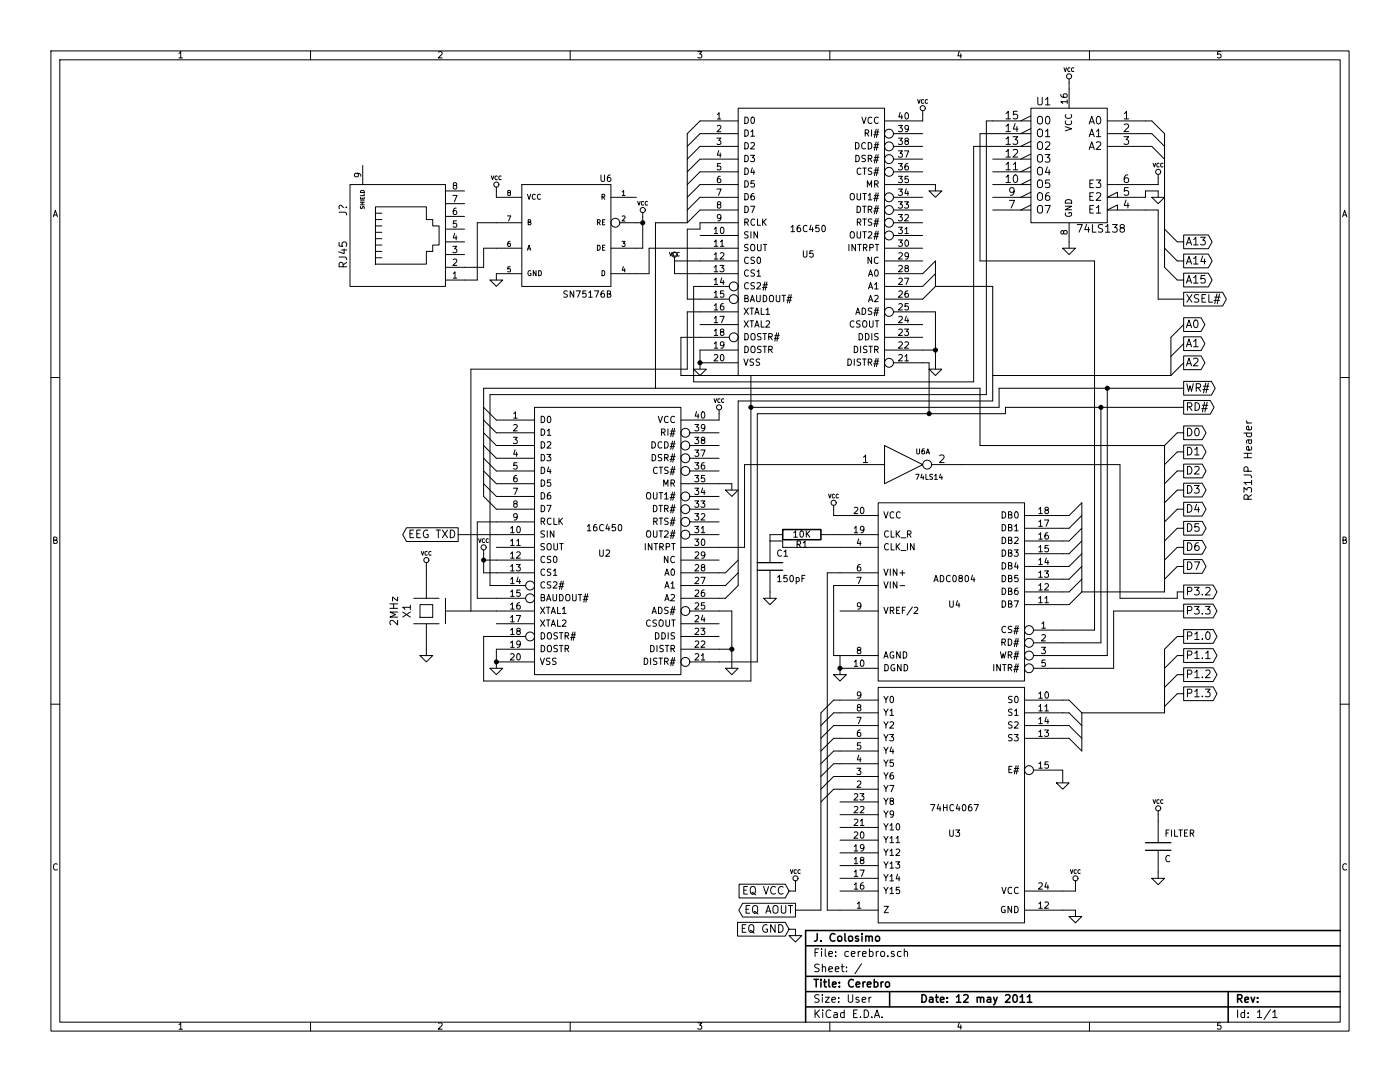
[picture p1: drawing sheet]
EESchema Schematic File Version 2  date Wed 11 May 2011 08:29:13 PM EDT
LIBS:sn75176b
LIBS:16c450
LIBS:adc0804
LIBS:74hc4067
LIBS:cer
LIBS:74ls138
LIBS:power
LIBS:device
LIBS:transistors
LIBS:conn
LIBS:linear
LIBS:regul
LIBS:74xx
LIBS:cmos4000
LIBS:adc-dac
LIBS:memory
LIBS:xilinx
LIBS:special
LIBS:microcontrollers
LIBS:dsp
LIBS:microchip
LIBS:analog_switches
LIBS:motorola
LIBS:texas
LIBS:intel
LIBS:audio
LIBS:interface
LIBS:digital-audio
LIBS:philips
LIBS:display
LIBS:cypress
LIBS:siliconi
LIBS:opto
LIBS:atmel
LIBS:contrib
LIBS:valves
LIBS:SparkFun
LIBS:cerebro-cache
EELAYER 24  0
EELAYER END
$Descr User 11000 8500
Sheet 1 1
Title "Cerebro"
Date "12 may 2011"
Rev ""
Comp "J. Colosimo"
Comment1 ""
Comment2 ""
Comment3 ""
Comment4 ""
$EndDescr
Wire Wire Line
	3650 2100 3800 2100
Wire Wire Line
	3800 2100 3800 1950
Wire Wire Line
	8350 6050 8350 6150
Wire Wire Line
	8800 3650 8800 4700
Wire Wire Line
	8800 3650 7550 3650
Wire Wire Line
	9100 6400 9100 6450
Wire Wire Line
	7250 900  7250 950 
Wire Bus Line
	7350 2050 7350 2250
Connection ~ 5900 3200
Wire Wire Line
	5500 2650 5350 2650
Wire Wire Line
	5350 2650 5350 2950
Wire Wire Line
	5350 2950 5900 2950
Wire Wire Line
	5900 2950 5900 5350
Wire Wire Line
	5500 2050 5300 2050
Wire Bus Line
	5400 1050 5400 1750
Wire Wire Line
	5450 3000 5450 2250
Wire Bus Line
	7700 3500 9150 3500
Wire Bus Line
	7700 3500 7700 3050
Wire Bus Line
	7700 3050 3800 3050
Wire Bus Line
	3800 3050 3800 3900
Wire Wire Line
	6550 4200 6600 4200
Wire Wire Line
	5900 3200 7850 3200
Wire Wire Line
	7750 3100 3850 3100
Connection ~ 8700 3050
Wire Wire Line
	3900 5000 3800 5000
Wire Wire Line
	3800 5000 3800 5350
Wire Wire Line
	3800 5350 5900 5350
Wire Wire Line
	7850 3200 7850 3050
Wire Wire Line
	7850 3050 9300 3050
Connection ~ 5750 5100
Wire Wire Line
	5650 5100 5750 5100
Wire Wire Line
	5650 4800 5750 4800
Wire Bus Line
	7800 2950 9200 2950
Wire Bus Line
	5800 4600 5800 3150
Wire Wire Line
	5650 4600 5700 4600
Wire Wire Line
	5750 3850 5750 3800
Wire Wire Line
	5750 3800 5650 3800
Wire Wire Line
	3900 2150 3900 2200
Wire Wire Line
	3900 1550 3900 1500
Connection ~ 5050 1750
Wire Wire Line
	5050 1700 5050 1950
Wire Wire Line
	5500 2450 5400 2450
Wire Wire Line
	5400 2450 5400 2900
Wire Wire Line
	3700 4800 3700 2900
Wire Wire Line
	7800 950  7750 950 
Wire Wire Line
	7750 950  7750 3100
Wire Wire Line
	3850 3100 3850 4600
Wire Wire Line
	3850 4600 3900 4600
Wire Wire Line
	3900 4400 3800 4400
Wire Wire Line
	3700 4800 3900 4800
Wire Wire Line
	3900 4100 3750 4100
Wire Wire Line
	3750 4100 3750 4700
Wire Wire Line
	3750 4700 3900 4700
Wire Wire Line
	8450 7200 8450 7150
Wire Wire Line
	8450 7150 8350 7150
Wire Wire Line
	6550 4000 6550 4050
Wire Wire Line
	6550 4050 6600 4050
Wire Wire Line
	6050 4650 6050 4700
Wire Wire Line
	6550 5150 6600 5150
Wire Wire Line
	6550 5150 6550 4600
Wire Wire Line
	6550 4600 6600 4600
Wire Wire Line
	6250 6950 6250 7000
Wire Wire Line
	6250 7000 6200 7000
Wire Wire Line
	6600 5900 6550 5900
Wire Wire Line
	6600 6000 6550 6000
Wire Wire Line
	6600 6200 6550 6200
Wire Wire Line
	6600 6100 6550 6100
Wire Wire Line
	6600 5700 6550 5700
Wire Wire Line
	6600 5800 6550 5800
Wire Wire Line
	6600 5600 6550 5600
Wire Wire Line
	6600 5500 6550 5500
Wire Wire Line
	8800 4700 9250 4700
Wire Wire Line
	9250 4700 9250 4650
Wire Wire Line
	9250 4650 9300 4650
Wire Wire Line
	8700 3050 8700 5150
Wire Wire Line
	8700 5150 8350 5150
Wire Wire Line
	7800 1050 7700 1050
Wire Wire Line
	7700 1050 7700 2050
Wire Wire Line
	7700 2050 8600 2050
Wire Wire Line
	8600 2050 8600 4950
Wire Wire Line
	8600 4950 8350 4950
Wire Wire Line
	8400 1900 8400 1950
Wire Wire Line
	9100 1400 9100 1450
Wire Wire Line
	9100 1450 9000 1450
Wire Wire Line
	9000 1650 9100 1650
Wire Wire Line
	9100 1650 9100 2350
Wire Wire Line
	9100 2350 9300 2350
Wire Wire Line
	8350 5800 8400 5800
Wire Wire Line
	8350 5600 8400 5600
Wire Wire Line
	8350 4750 8400 4750
Wire Wire Line
	8350 4550 8400 4550
Wire Wire Line
	8350 4350 8400 4350
Wire Wire Line
	8350 4150 8400 4150
Wire Wire Line
	9000 1150 9050 1150
Wire Wire Line
	9000 950  9050 950 
Wire Wire Line
	9250 2050 9300 2050
Wire Bus Line
	9150 4650 8500 4650
Wire Bus Line
	9150 4650 9150 3500
Wire Wire Line
	9300 4300 9250 4300
Wire Wire Line
	9300 4450 9250 4450
Wire Wire Line
	9300 4000 9250 4000
Wire Wire Line
	9300 4150 9250 4150
Wire Wire Line
	9300 3700 9250 3700
Wire Wire Line
	9300 3400 9250 3400
Wire Wire Line
	9300 3550 9250 3550
Wire Wire Line
	9300 3850 9250 3850
Wire Bus Line
	8500 5900 8500 5600
Wire Wire Line
	9300 5450 9250 5450
Wire Wire Line
	9300 5150 9250 5150
Wire Wire Line
	3800 1950 3900 1950
Wire Wire Line
	3900 1750 3750 1750
Wire Wire Line
	9300 5000 9250 5000
Wire Wire Line
	9300 5300 9250 5300
Wire Bus Line
	9150 5100 9150 5600
Wire Bus Line
	9150 5600 8500 5600
Wire Bus Line
	8500 4650 8500 3950
Wire Wire Line
	9250 1900 9300 1900
Wire Wire Line
	9250 2200 9300 2200
Wire Wire Line
	9000 1050 9050 1050
Wire Wire Line
	8350 4050 8400 4050
Wire Wire Line
	8400 4250 8350 4250
Wire Wire Line
	8400 4450 8350 4450
Wire Wire Line
	8350 4650 8400 4650
Wire Wire Line
	8350 5500 8400 5500
Wire Wire Line
	8350 5700 8400 5700
Wire Wire Line
	9000 1550 9000 1500
Wire Wire Line
	9000 1500 9100 1500
Wire Wire Line
	9100 1500 9100 1550
Wire Wire Line
	8400 700  8400 650 
Wire Bus Line
	9150 2100 9150 1050
Wire Wire Line
	8350 5050 8650 5050
Wire Wire Line
	8650 5050 8650 3200
Wire Wire Line
	8350 5250 8750 5250
Wire Wire Line
	8750 5250 8750 4800
Wire Wire Line
	8750 4800 9300 4800
Wire Wire Line
	6600 7150 6500 7150
Wire Wire Line
	6500 7150 6500 4500
Wire Wire Line
	6500 4500 6600 4500
Wire Bus Line
	6450 5600 6450 7150
Wire Wire Line
	6200 7300 6250 7300
Wire Wire Line
	6250 7300 6250 7350
Wire Wire Line
	6600 5150 6600 5300
Connection ~ 6600 5250
Wire Wire Line
	6600 4300 6150 4300
Wire Wire Line
	6150 4300 6150 4250
Wire Wire Line
	6150 4250 6050 4250
Wire Wire Line
	8350 7000 8450 7000
Wire Wire Line
	8450 7000 8450 6950
Wire Wire Line
	5650 4300 5850 4300
Wire Wire Line
	3900 4200 3600 4200
Wire Wire Line
	3900 4500 3800 4500
Wire Wire Line
	3800 4500 3800 4350
Connection ~ 3800 4400
Wire Wire Line
	7800 1150 7650 1150
Wire Wire Line
	7650 1150 7650 3000
Wire Wire Line
	7650 3000 5450 3000
Wire Wire Line
	5450 2250 5500 2250
Wire Wire Line
	3350 4450 3350 4500
Wire Wire Line
	3350 5100 3350 5150
Wire Wire Line
	5050 1950 5000 1950
Wire Wire Line
	5000 1750 5050 1750
Wire Wire Line
	5000 2150 5100 2150
Wire Wire Line
	5100 2150 5100 1950
Wire Wire Line
	5100 1950 5500 1950
Wire Wire Line
	5650 3300 5650 3250
Wire Wire Line
	5650 4500 5700 4500
Wire Wire Line
	5650 4700 5700 4700
Wire Bus Line
	9200 2950 9200 2650
Wire Wire Line
	5750 4800 5750 5250
Wire Wire Line
	3900 5100 3900 5250
Connection ~ 3900 5200
Wire Wire Line
	3700 2900 5400 2900
Wire Bus Line
	5800 3150 7800 3150
Wire Wire Line
	6050 4250 6050 4200
Wire Wire Line
	9300 3200 7900 3200
Wire Wire Line
	7900 3200 7900 3250
Wire Wire Line
	7900 3250 5950 3250
Wire Wire Line
	5950 3250 5950 5200
Wire Wire Line
	5950 5200 5650 5200
Connection ~ 8650 3200
Wire Bus Line
	6450 7150 6250 7150
Wire Wire Line
	5500 2350 5400 2350
Wire Wire Line
	5400 2350 5400 1800
Wire Wire Line
	5400 1800 5500 1800
Wire Wire Line
	5500 1800 5500 1750
Wire Bus Line
	5400 1750 5150 1750
Wire Bus Line
	5150 1750 5150 3050
Wire Wire Line
	5500 2150 5300 2150
Wire Wire Line
	5300 2150 5300 2050
Wire Wire Line
	5500 2750 5500 2900
Connection ~ 5500 2850
Wire Wire Line
	7250 2850 7300 2850
Wire Wire Line
	7300 2850 7300 3250
Connection ~ 7300 3250
Wire Wire Line
	7350 2900 7350 2450
Wire Wire Line
	7350 2450 7250 2450
Wire Wire Line
	7250 2750 7350 2750
Connection ~ 7350 2750
Wire Bus Line
	7350 2250 7800 2250
Wire Bus Line
	7800 2250 7800 3150
Wire Wire Line
	7250 1450 7350 1450
Wire Wire Line
	7350 1450 7350 1500
Wire Wire Line
	9100 6850 9100 6900
Wire Wire Line
	5850 4300 5850 3650
Wire Wire Line
	5850 3650 6650 3650
Wire Wire Line
	3750 1750 3750 2200
Wire Wire Line
	3750 2200 3650 2200
$Comp
L GND #PWR?
U 1 1
P 8350 6150
F 0 "#PWR?" H 8350 6150 30  0001 C CNN
F 1 "GND" H 8350 6080 30  0001 C CNN
	1    8350 6150
	1    0    0    -1  
$EndComp
$Comp
L 74LS14 U6
U 1 1
P 7100 3650
F 0 "U6" H 7250 3750 40  0000 C CNN
F 1 "74LS14" H 7300 3550 40  0000 C CNN
	1    7100 3650
	1    0    0    -1  
$EndComp
$Comp
L C FILTER
U 1 1
P 9100 6650
F 0 "FILTER" H 9150 6750 50  0000 L CNN
F 1 "C" H 9150 6550 50  0000 L CNN
	1    9100 6650
	1    0    0    -1  
$EndComp
$Comp
L GND #PWR?
U 1 1
P 9100 6900
F 0 "#PWR?" H 9100 6900 30  0001 C CNN
F 1 "GND" H 9100 6830 30  0001 C CNN
	1    9100 6900
	1    0    0    -1  
$EndComp
$Comp
L VCC #PWR?
U 1 1
P 9100 6400
F 0 "#PWR?" H 9100 6500 30  0001 C CNN
F 1 "VCC" H 9100 6500 30  0000 C CNN
	1    9100 6400
	1    0    0    -1  
$EndComp
$Comp
L GND #PWR?
U 1 1
P 7350 1500
F 0 "#PWR?" H 7350 1500 30  0001 C CNN
F 1 "GND" H 7350 1430 30  0001 C CNN
	1    7350 1500
	1    0    0    -1  
$EndComp
$Comp
L VCC #PWR?
U 1 1
P 7250 900
F 0 "#PWR?" H 7250 1000 30  0001 C CNN
F 1 "VCC" H 7250 1000 30  0000 C CNN
	1    7250 900 
	1    0    0    -1  
$EndComp
Entry Wire Line
	7250 2350 7350 2250
Entry Wire Line
	7250 2250 7350 2150
Entry Wire Line
	7250 2150 7350 2050
$Comp
L GND #PWR?
U 1 1
P 7350 2900
F 0 "#PWR?" H 7350 2900 30  0001 C CNN
F 1 "GND" H 7350 2830 30  0001 C CNN
	1    7350 2900
	1    0    0    -1  
$EndComp
$Comp
L GND #PWR?
U 1 1
P 5500 2900
F 0 "#PWR?" H 5500 2900 30  0001 C CNN
F 1 "GND" H 5500 2830 30  0001 C CNN
	1    5500 2900
	1    0    0    -1  
$EndComp
$Comp
L VCC #PWR?
U 1 1
P 5300 2050
F 0 "#PWR?" H 5300 2150 30  0001 C CNN
F 1 "VCC" H 5300 2100 30  0000 C CNN
	1    5300 2050
	1    0    0    -1  
$EndComp
Entry Wire Line
	5400 1750 5500 1650
Entry Wire Line
	5400 1650 5500 1550
Entry Wire Line
	5400 1550 5500 1450
Entry Wire Line
	5400 1450 5500 1350
Entry Wire Line
	5400 1350 5500 1250
Entry Wire Line
	5400 1250 5500 1150
Entry Wire Line
	5400 1150 5500 1050
Entry Wire Line
	5400 1050 5500 950 
Entry Wire Line
	3800 3900 3900 4000
Entry Wire Line
	3800 3800 3900 3900
Entry Wire Line
	3800 3700 3900 3800
Entry Wire Line
	3800 3600 3900 3700
Entry Wire Line
	3800 3500 3900 3600
Entry Wire Line
	3800 3400 3900 3500
Entry Wire Line
	3800 3300 3900 3400
Entry Wire Line
	3800 3200 3900 3300
$Comp
L C C1
U 1 1
P 6050 4450
F 0 "C1" H 6100 4550 50  0000 L CNN
F 1 "150pF" H 6100 4350 50  0000 L CNN
	1    6050 4450
	1    0    0    -1  
$EndComp
$Comp
L GND #PWR?
U 1 1
P 3900 5250
F 0 "#PWR?" H 3900 5250 30  0001 C CNN
F 1 "GND" H 3900 5180 30  0001 C CNN
	1    3900 5250
	1    0    0    -1  
$EndComp
$Comp
L GND #PWR?
U 1 1
P 5750 5250
F 0 "#PWR?" H 5750 5250 30  0001 C CNN
F 1 "GND" H 5750 5180 30  0001 C CNN
	1    5750 5250
	1    0    0    -1  
$EndComp
Entry Wire Line
	9200 2950 9300 2850
Entry Wire Line
	9200 2800 9300 2700
Entry Wire Line
	9200 2650 9300 2550
Entry Wire Line
	5700 4500 5800 4400
Entry Wire Line
	5700 4600 5800 4500
Entry Wire Line
	5700 4700 5800 4600
$Comp
L GND #PWR?
U 1 1
P 5750 3850
F 0 "#PWR?" H 5750 3850 30  0001 C CNN
F 1 "GND" H 5750 3780 30  0001 C CNN
	1    5750 3850
	1    0    0    -1  
$EndComp
$Comp
L VCC #PWR?
U 1 1
P 5650 3250
F 0 "#PWR?" H 5650 3350 30  0001 C CNN
F 1 "VCC" H 5650 3350 30  0000 C CNN
	1    5650 3250
	1    0    0    -1  
$EndComp
$Comp
L GND #PWR?
U 1 1
P 3900 2200
F 0 "#PWR?" H 3900 2200 30  0001 C CNN
F 1 "GND" H 3900 2130 30  0001 C CNN
	1    3900 2200
	1    0    0    -1  
$EndComp
$Comp
L VCC #PWR?
U 1 1
P 3900 1500
F 0 "#PWR?" H 3900 1600 30  0001 C CNN
F 1 "VCC" H 3900 1600 30  0000 C CNN
	1    3900 1500
	1    0    0    -1  
$EndComp
$Comp
L VCC #PWR?
U 1 1
P 5050 1700
F 0 "#PWR?" H 5050 1800 30  0001 C CNN
F 1 "VCC" H 5050 1800 30  0000 C CNN
	1    5050 1700
	1    0    0    -1  
$EndComp
$Comp
L GND #PWR?
U 1 1
P 3350 5150
F 0 "#PWR?" H 3350 5150 30  0001 C CNN
F 1 "GND" H 3350 5080 30  0001 C CNN
	1    3350 5150
	1    0    0    -1  
$EndComp
$Comp
L VCC #PWR?
U 1 1
P 3350 4450
F 0 "#PWR?" H 3350 4550 30  0001 C CNN
F 1 "VCC" H 3350 4550 30  0000 C CNN
	1    3350 4450
	1    0    0    -1  
$EndComp
$Comp
L VCC #PWR?
U 1 1
P 3800 4350
F 0 "#PWR?" H 3800 4450 30  0001 C CNN
F 1 "VCC" H 3800 4450 30  0000 C CNN
	1    3800 4350
	1    0    0    -1  
$EndComp
$Comp
L GND #PWR?
U 1 1
P 8450 7200
F 0 "#PWR?" H 8450 7200 30  0001 C CNN
F 1 "GND" H 8450 7130 30  0001 C CNN
	1    8450 7200
	1    0    0    -1  
$EndComp
$Comp
L VCC #PWR?
U 1 1
P 8450 6950
F 0 "#PWR?" H 8450 7050 30  0001 C CNN
F 1 "VCC" H 8450 7050 30  0000 C CNN
	1    8450 6950
	1    0    0    -1  
$EndComp
$Comp
L VCC #PWR?
U 1 1
P 6550 4000
F 0 "#PWR?" H 6550 4100 30  0001 C CNN
F 1 "VCC" H 6550 4100 30  0000 C CNN
	1    6550 4000
	1    0    0    -1  
$EndComp
$Comp
L GND #PWR?
U 1 1
P 6050 4700
F 0 "#PWR?" H 6050 4700 30  0001 C CNN
F 1 "GND" H 6050 4630 30  0001 C CNN
	1    6050 4700
	1    0    0    -1  
$EndComp
$Comp
L R R1
U 1 1
P 6300 4200
F 0 "R1" V 6380 4200 50  0000 C CNN
F 1 "10K" V 6300 4200 50  0000 C CNN
	1    6300 4200
	0    1    1    0   
$EndComp
$Comp
L GND #PWR?
U 1 1
P 6600 5300
F 0 "#PWR?" H 6600 5300 30  0001 C CNN
F 1 "GND" H 6600 5230 30  0001 C CNN
	1    6600 5300
	1    0    0    -1  
$EndComp
$Comp
L GND #PWR?
U 1 1
P 6250 7350
F 0 "#PWR?" H 6250 7350 30  0001 C CNN
F 1 "GND" H 6250 7280 30  0001 C CNN
	1    6250 7350
	1    0    0    -1  
$EndComp
$Comp
L VCC #PWR?
U 1 1
P 6250 6950
F 0 "#PWR?" H 6250 7050 30  0001 C CNN
F 1 "VCC" H 6250 7050 30  0000 C CNN
	1    6250 6950
	1    0    0    -1  
$EndComp
Text GLabel 6200 7300 0    60   Input ~ 0
EQ GND
Text GLabel 6200 7000 0    60   Input ~ 0
EQ VCC
Text GLabel 6250 7150 0    60   Output ~ 0
EQ AOUT
Entry Wire Line
	6450 6300 6550 6200
Entry Wire Line
	6450 6200 6550 6100
Entry Wire Line
	6450 6100 6550 6000
Entry Wire Line
	6450 6000 6550 5900
Entry Wire Line
	6450 5900 6550 5800
Entry Wire Line
	6450 5800 6550 5700
Entry Wire Line
	6450 5700 6550 5600
Entry Wire Line
	6450 5600 6550 5500
$Comp
L GND #PWR?
U 1 1
P 8400 1950
F 0 "#PWR?" H 8400 1950 30  0001 C CNN
F 1 "GND" H 8400 1880 30  0001 C CNN
	1    8400 1950
	1    0    0    -1  
$EndComp
$Comp
L VCC #PWR?
U 1 1
P 8400 650
F 0 "#PWR?" H 8400 750 30  0001 C CNN
F 1 "VCC" H 8400 750 30  0000 C CNN
	1    8400 650 
	1    0    0    -1  
$EndComp
$Comp
L GND #PWR?
U 1 1
P 9100 1550
F 0 "#PWR?" H 9100 1550 30  0001 C CNN
F 1 "GND" H 9100 1480 30  0001 C CNN
	1    9100 1550
	1    0    0    -1  
$EndComp
$Comp
L VCC #PWR?
U 1 1
P 9100 1400
F 0 "#PWR?" H 9100 1500 30  0001 C CNN
F 1 "VCC" H 9100 1500 30  0000 C CNN
	1    9100 1400
	1    0    0    -1  
$EndComp
Entry Wire Line
	9050 950  9150 1050
Entry Wire Line
	9050 1050 9150 1150
Entry Wire Line
	9050 1150 9150 1250
Entry Wire Line
	9150 1800 9250 1900
Entry Wire Line
	9150 1950 9250 2050
Entry Wire Line
	9150 2100 9250 2200
Entry Wire Line
	9150 4400 9250 4300
Entry Wire Line
	9150 4550 9250 4450
Entry Wire Line
	9150 4100 9250 4000
Entry Wire Line
	9150 4250 9250 4150
Entry Wire Line
	9150 3500 9250 3400
Entry Wire Line
	9150 3650 9250 3550
Entry Wire Line
	9150 3800 9250 3700
Entry Wire Line
	9150 3950 9250 3850
Entry Wire Line
	8400 4050 8500 3950
Entry Wire Line
	8400 4150 8500 4050
Entry Wire Line
	8400 4250 8500 4150
Entry Wire Line
	8400 4350 8500 4250
Entry Wire Line
	8400 4450 8500 4350
Entry Wire Line
	8400 4550 8500 4450
Entry Wire Line
	8400 4650 8500 4550
Entry Wire Line
	8400 4750 8500 4650
Entry Wire Line
	8400 5800 8500 5900
Entry Wire Line
	8400 5700 8500 5800
Entry Wire Line
	8400 5600 8500 5700
Entry Wire Line
	8400 5500 8500 5600
Entry Wire Line
	9150 5550 9250 5450
Entry Wire Line
	9150 5400 9250 5300
Entry Wire Line
	9150 5250 9250 5150
Entry Wire Line
	9150 5100 9250 5000
Text Notes 9850 3300 3    60   ~ 0
R31JP Header
Text GLabel 9300 5300 2    60   Output ~ 0
P1.2
Text GLabel 9300 5150 2    60   Output ~ 0
P1.1
Text GLabel 9300 5000 2    60   Output ~ 0
P1.0
Text GLabel 9300 5450 2    60   Output ~ 0
P1.3
Text GLabel 9300 4650 2    60   Output ~ 0
P3.2
Text GLabel 9300 4800 2    60   Output ~ 0
P3.3
Text GLabel 9300 4300 2    60   Output ~ 0
D6
Text GLabel 9300 4450 2    60   Output ~ 0
D7
Text GLabel 9300 4150 2    60   Output ~ 0
D5
Text GLabel 9300 4000 2    60   Output ~ 0
D4
Text GLabel 9300 3850 2    60   Output ~ 0
D3
Text GLabel 9300 3400 2    60   Output ~ 0
D0
Text GLabel 9300 3550 2    60   Output ~ 0
D1
Text GLabel 9300 3700 2    60   Output ~ 0
D2
Text GLabel 9300 2350 2    60   Output ~ 0
XSEL#
Text GLabel 9300 3200 2    60   Output ~ 0
RD#
Text GLabel 9300 3050 2    60   Output ~ 0
WR#
Text GLabel 9300 1900 2    60   Output ~ 0
A13
Text GLabel 9300 2050 2    60   Output ~ 0
A14
Text GLabel 9300 2200 2    60   Output ~ 0
A15
Text GLabel 9300 2850 2    60   Output ~ 0
A2
Text GLabel 9300 2700 2    60   Output ~ 0
A1
Text GLabel 9300 2550 2    60   Output ~ 0
A0
$Comp
L CER_RESO X1
U 1 1
P 3350 4800
F 0 "X1" H 3350 4950 60  0000 C CNN
F 1 "2MHz" H 3350 5050 60  0000 C CNN
	1    3350 4800
	0    -1   -1   0   
$EndComp
$Comp
L RJ45 J?
U 1 1
P 3200 1850
F 0 "J?" H 3400 2350 60  0000 C CNN
F 1 "RJ45" H 3050 2350 60  0000 C CNN
	1    3200 1850
	0    -1   -1   0   
$EndComp
Text GLabel 3600 4200 0    60   Output ~ 0
EEG TXD
$Comp
L SN75176B U6
U 1 1
P 4100 1950
F 0 "U6" H 3390 2470 50  0000 L BNN
F 1 "SN75176B" H 3390 1560 50  0000 L BNN
F 2 "DIL8" H 3750 2050 50  0001 C CNN
	1    4100 1950
	-1   0    0    -1  
$EndComp
$Comp
L 74LS138 U1
U 1 1
P 8400 1300
F 0 "U1" H 8600 1800 60  0000 C CNN
F 1 "74LS138" H 8150 800 60  0000 C CNN
	1    8400 1300
	-1   0    0    -1  
$EndComp
$Comp
L ADC0804 U4
U 1 1
P 7500 4650
F 0 "U4" H 7500 4550 50  0000 C CNN
F 1 "ADC0804" H 7500 4750 50  0000 C CNN
	1    7500 4650
	-1   0    0    -1  
$EndComp
$Comp
L 74HC4067 U3
U 1 1
P 7500 6400
F 0 "U3" H 7500 6250 50  0000 C CNN
F 1 "74HC4067" H 7500 6450 50  0000 C CNN
	1    7500 6400
	-1   0    0    -1  
$EndComp
$Comp
L 16C450 U5
U 1 1
P 6350 1850
F 0 "U5" H 6350 1700 50  0000 C CNN
F 1 "16C450" H 6350 1900 50  0000 C CNN
	1    6350 1850
	1    0    0    -1  
$EndComp
$Comp
L 16C450 U2
U 1 1
P 4750 4200
F 0 "U2" H 4750 4050 50  0000 C CNN
F 1 "16C450" H 4750 4250 50  0000 C CNN
	1    4750 4200
	1    0    0    -1  
$EndComp
$EndSCHEMATC
